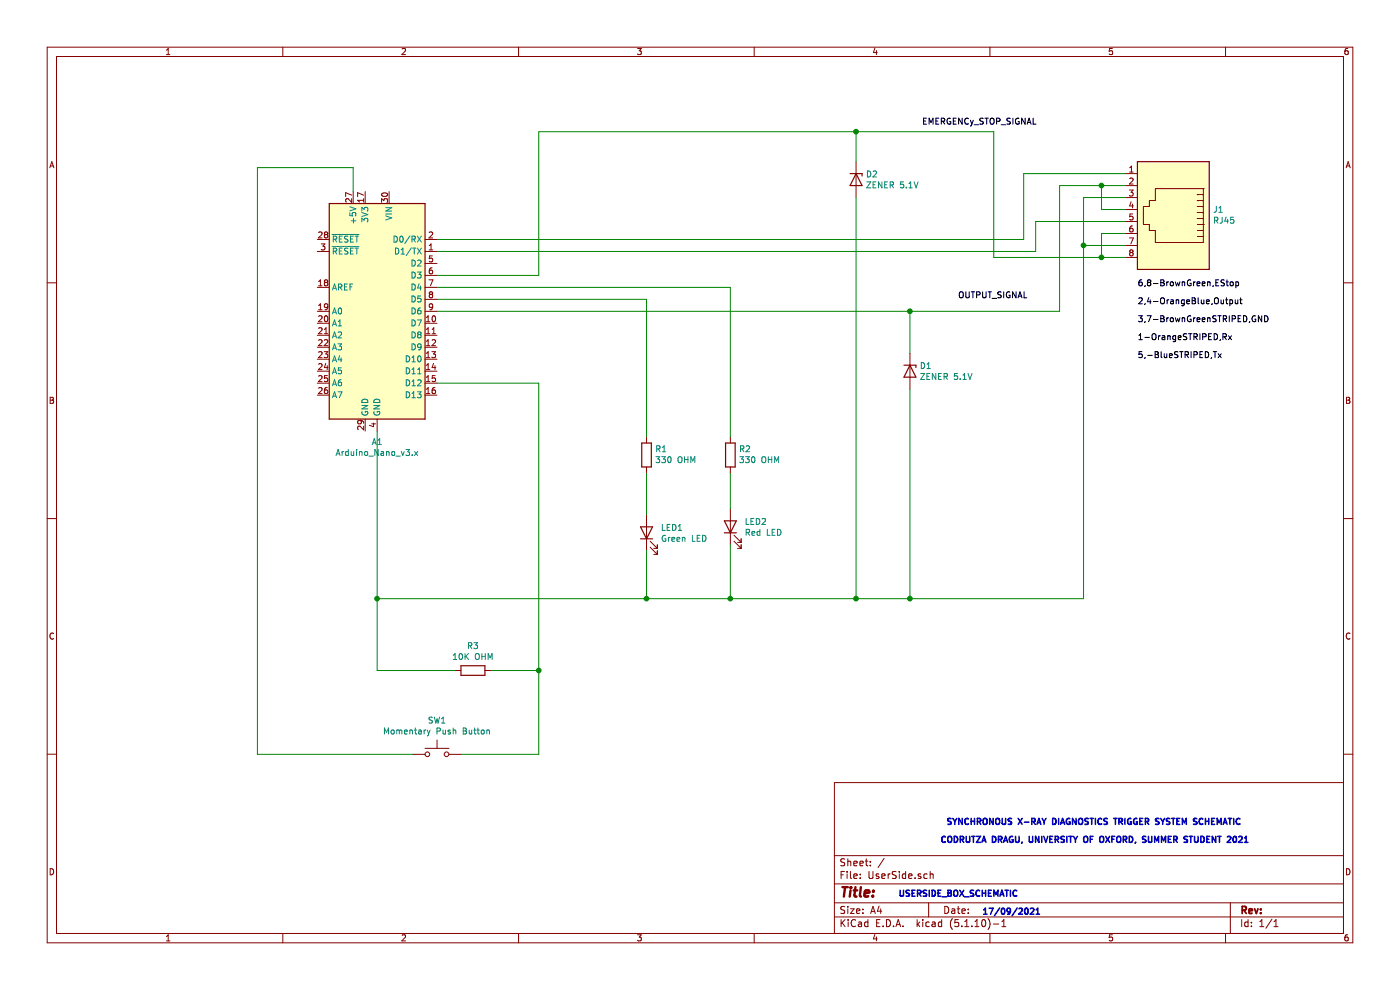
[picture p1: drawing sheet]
EESchema Schematic File Version 4
EELAYER 30 0
EELAYER END
$Descr A4 11693 8268
encoding utf-8
Sheet 1 1
Title ""
Date ""
Rev ""
Comp ""
Comment1 ""
Comment2 ""
Comment3 ""
Comment4 ""
$EndDescr
$Comp
L MCU_Module:Arduino_Nano_v3.x A1
U 1 1
P 3150 2600
F 0 "A1" H 3150 1511 50  0000 C CNN
F 1 "Arduino_Nano_v3.x" H 3150 1420 50  0000 C CNN
F 2 "Module:Arduino_Nano" H 3150 2600 50  0001 C CIN
F 3 "http://www.mouser.com/pdfdocs/Gravitech_Arduino_Nano3_0.pdf" H 3150 2600 50  0001 C CNN
	1    3150 2600
	-1   0    0    -1  
$EndComp
Wire Wire Line
	3650 2300 4500 2300
Wire Wire Line
	4500 2300 4500 1100
$Comp
L Device:R R2
U 1 1
P 6100 3800
F 0 "R2" H 6030 3754 50  0000 R CNN
F 1 "330 OHM" H 6030 3845 50  0000 R CNN
F 2 "" V 6030 3800 50  0001 C CNN
F 3 "~" H 6100 3800 50  0001 C CNN
	1    6100 3800
	-1   0    0    1   
$EndComp
$Comp
L Device:LED LED1
U 1 1
P 5400 4450
F 0 "LED1" V 5439 4332 50  0000 R CNN
F 1 "Green LED" V 5348 4332 50  0000 R CNN
F 2 "" H 5400 4450 50  0001 C CNN
F 3 "~" H 5400 4450 50  0001 C CNN
	1    5400 4450
	0    -1   -1   0   
$EndComp
$Comp
L Device:LED LED2
U 1 1
P 6100 4400
F 0 "LED2" V 6139 4282 50  0000 R CNN
F 1 "Red LED" V 6048 4282 50  0000 R CNN
F 2 "" H 6100 4400 50  0001 C CNN
F 3 "~" H 6100 4400 50  0001 C CNN
	1    6100 4400
	0    -1   -1   0   
$EndComp
Wire Wire Line
	5400 3950 5400 4300
Wire Wire Line
	6100 3950 6100 4250
Wire Wire Line
	5400 2500 5400 3650
Wire Wire Line
	3650 2500 5400 2500
Wire Wire Line
	3150 3600 3150 5000
$Comp
L Switch:SW_Push SW1
U 1 1
P 3650 6300
F 0 "SW1" H 3650 6585 50  0000 C CNN
F 1 "Momentary Push Button" H 3650 6494 50  0000 C CNN
F 2 "" H 3650 6500 50  0001 C CNN
F 3 "~" H 3650 6500 50  0001 C CNN
	1    3650 6300
	1    0    0    -1  
$EndComp
Connection ~ 3150 5000
$Comp
L Device:R R3
U 1 1
P 3950 5600
F 0 "R3" V 3743 5600 50  0000 C CNN
F 1 "10K OHM" V 3834 5600 50  0000 C CNN
F 2 "" V 3880 5600 50  0001 C CNN
F 3 "~" H 3950 5600 50  0001 C CNN
	1    3950 5600
	0    1    1    0   
$EndComp
Wire Wire Line
	3650 3200 4500 3200
Wire Wire Line
	4500 3200 4500 5600
Wire Wire Line
	4500 5600 4100 5600
Wire Wire Line
	3800 5600 3150 5600
Wire Wire Line
	3150 5600 3150 5000
Wire Wire Line
	4500 6300 4500 5600
Wire Wire Line
	3850 6300 4500 6300
Connection ~ 4500 5600
Wire Wire Line
	2150 6300 2150 1400
Wire Wire Line
	2150 1400 2950 1400
Wire Wire Line
	2950 1400 2950 1600
Wire Wire Line
	2150 6300 3450 6300
$Comp
L Device:R R1
U 1 1
P 5400 3800
F 0 "R1" H 5330 3754 50  0000 R CNN
F 1 "330 OHM" H 5330 3845 50  0000 R CNN
F 2 "" V 5330 3800 50  0001 C CNN
F 3 "~" H 5400 3800 50  0001 C CNN
	1    5400 3800
	-1   0    0    1   
$EndComp
Wire Wire Line
	3150 5000 5400 5000
Wire Wire Line
	3650 2400 6100 2400
Wire Wire Line
	6100 2400 6100 3650
Wire Wire Line
	5400 4600 5400 5000
Wire Wire Line
	6100 5000 5400 5000
Wire Wire Line
	6100 4550 6100 5000
Connection ~ 5400 5000
Wire Wire Line
	3650 2600 7600 2600
Wire Wire Line
	4500 1100 7150 1100
$Comp
L Device:D_Zener D2
U 1 1
P 7150 1500
F 0 "D2" V 7104 1580 50  0000 L CNN
F 1 "ZENER 5.1V" V 7195 1580 50  0000 L CNN
F 2 "" H 7150 1500 50  0001 C CNN
F 3 "~" H 7150 1500 50  0001 C CNN
	1    7150 1500
	0    1    1    0   
$EndComp
$Comp
L Device:D_Zener D1
U 1 1
P 7600 3100
F 0 "D1" V 7554 3180 50  0000 L CNN
F 1 "ZENER 5.1V" V 7645 3180 50  0000 L CNN
F 2 "" H 7600 3100 50  0001 C CNN
F 3 "~" H 7600 3100 50  0001 C CNN
	1    7600 3100
	0    1    1    0   
$EndComp
Wire Wire Line
	7150 1100 7150 1350
Connection ~ 7150 1100
Wire Wire Line
	7150 1100 8300 1100
Wire Wire Line
	7150 1650 7150 5000
Wire Wire Line
	7150 5000 6100 5000
Connection ~ 6100 5000
Wire Wire Line
	7600 3250 7600 5000
Wire Wire Line
	7600 5000 7150 5000
Connection ~ 7150 5000
Wire Wire Line
	7600 2950 7600 2600
Connection ~ 7600 2600
Connection ~ 7600 5000
Wire Wire Line
	7600 2600 8850 2600
$Comp
L Connector:RJ45 J1
U 1 1
P 9800 1750
F 0 "J1" H 9470 1754 50  0000 R CNN
F 1 "RJ45" H 9470 1845 50  0000 R CNN
F 2 "" V 9800 1775 50  0001 C CNN
F 3 "~" V 9800 1775 50  0001 C CNN
	1    9800 1750
	-1   0    0    1   
$EndComp
Text Label 8000 2500 0    50   ~ 0
OUTPUT_SIGNAL
Text Label 7700 1050 0    50   ~ 0
EMERGENCy_STOP_SIGNAL
Wire Wire Line
	9400 1950 9200 1950
Wire Wire Line
	9200 1950 9200 2150
Connection ~ 9200 2150
Wire Wire Line
	9200 2150 9400 2150
Text Label 9500 2400 0    50   ~ 0
6,8-BrownGreen,EStop
Wire Wire Line
	8850 1550 8850 2600
Wire Wire Line
	8850 1550 9200 1550
Wire Wire Line
	9200 1550 9200 1750
Wire Wire Line
	9200 1750 9400 1750
Connection ~ 9200 1550
Wire Wire Line
	9200 1550 9400 1550
Text Label 9500 2550 0    50   ~ 0
2,4-OrangeBlue,Output
Wire Wire Line
	8300 2150 8300 1100
Wire Wire Line
	8300 2150 9200 2150
Text Label 9500 2700 0    50   ~ 0
3,7-BrownGreenSTRIPED,GND
Wire Wire Line
	9400 1650 9050 1650
Wire Wire Line
	9050 1650 9050 2050
Wire Wire Line
	9400 2050 9050 2050
Connection ~ 9050 2050
Wire Wire Line
	7600 5000 9050 5000
Wire Wire Line
	9050 2050 9050 5000
Text Label 9500 2850 0    50   ~ 0
1-OrangeSTRIPED,Rx
Wire Wire Line
	8550 2000 8550 1450
Wire Wire Line
	8550 1450 9400 1450
Wire Wire Line
	3650 2000 8550 2000
Wire Wire Line
	8650 2100 8650 1850
Wire Wire Line
	8650 1850 9400 1850
Wire Wire Line
	3650 2100 8650 2100
Text Label 9500 3000 0    50   ~ 0
5,-BlueSTRIPED,Tx
Text Notes 7900 6900 0    50   ~ 10
SYNCHRONOUS X-RAY DIAGNOSTICS TRIGGER SYSTEM SCHEMATIC
Text Notes 7500 7500 0    50   ~ 10
USERSIDE_BOX_SCHEMATIC\n
Text Notes 8200 7650 0    50   ~ 10
17/09/2021
Text Notes 7850 7050 0    50   ~ 10
CODRUTZA DRAGU, UNIVERSITY OF OXFORD, SUMMER STUDENT 2021\n
$EndSCHEMATC
